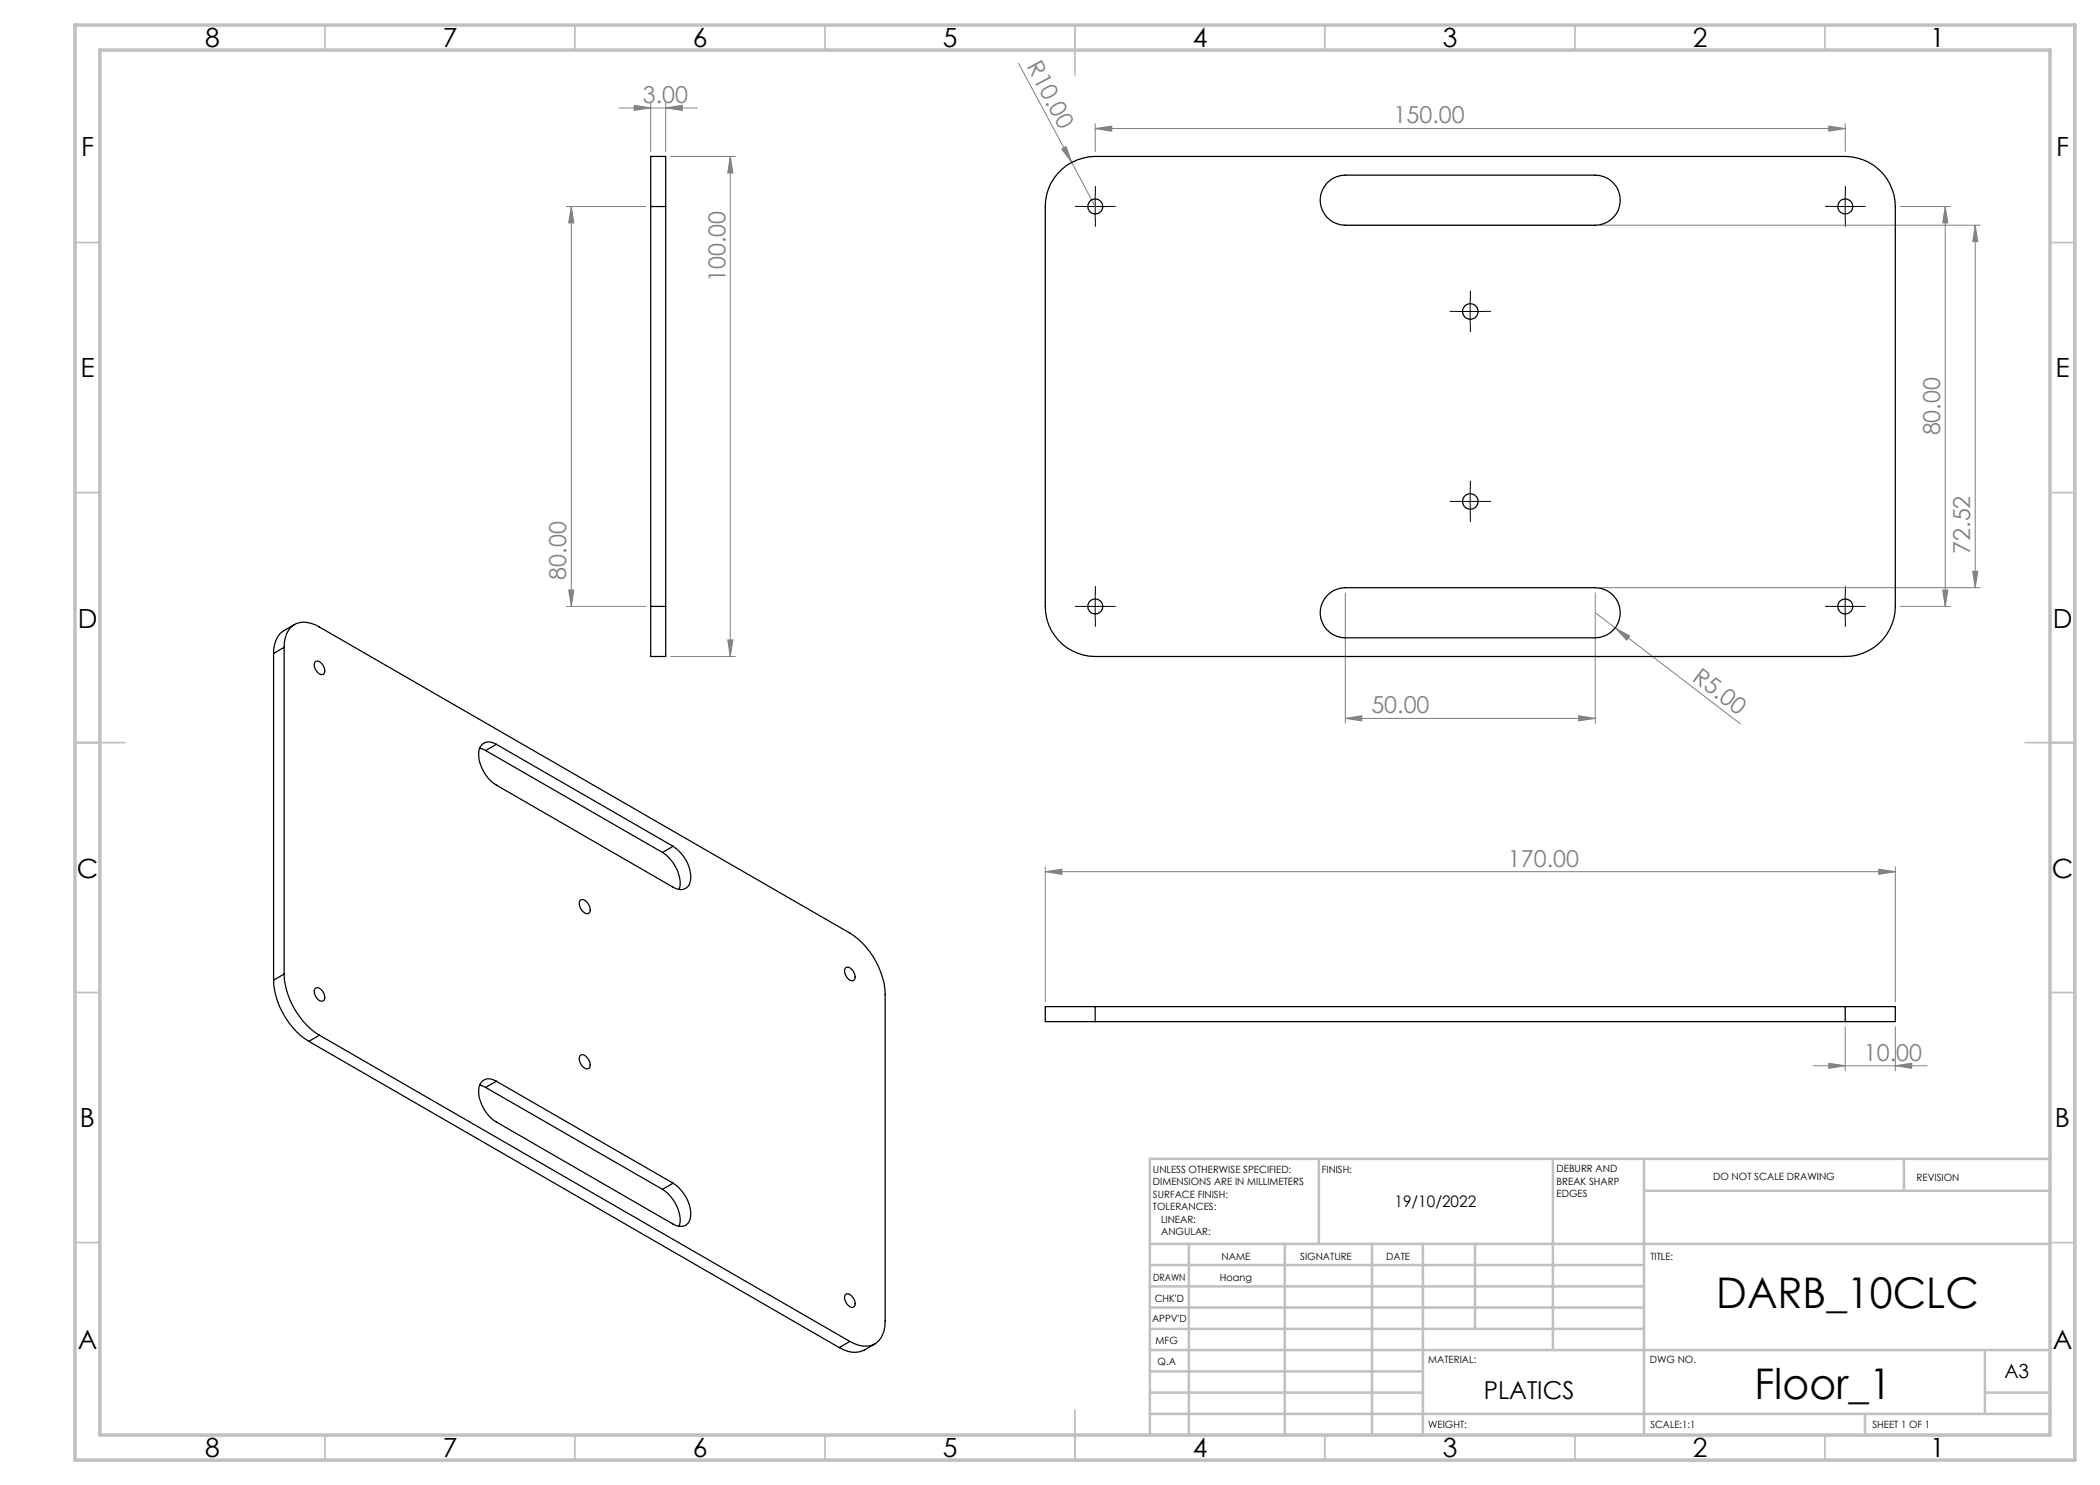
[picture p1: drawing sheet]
<svg xmlns="http://www.w3.org/2000/svg" width="420mm" height="297mm" viewBox="0 0 420 297" stroke-linecap="round" stroke-linejoin="round" font-family="sans-serif">
<g fill="none" stroke="#808080" stroke-width=".2">
<path d="M203.7 12.6l15.3 28.7M123.8 21.6h15.7M126.9 21.1l3.2 .5-3.2 .5zM130.1 20.6v9.7M133.1 21.6l3.4-.5v1zM133.1 20.6v9.7M134.2 31.3h12.9M146 31.3v100M146.1 31.3l.5 3.3h-1zM212.3 29.8l.9-.5 1.1 3.2zM219 25.7l3.4-.5v1zM219 24.7v5.6"/>
<path d="M219 25.7h150M365.8 25.2l3.2 .5-3.2 .5zM369 24.7v5.6M113.2 41.3h16M114.3 41.3l.5 3.3h-1.1zM114.3 41.3v80M320 45h76.1M380 41.3h10.1M389 41.3l.6 3.3h-1.1zM389 41.3v80M395 45v72.5M395 45l.6 3.3h-1.1z"/>
<path d="M113.7 118h1.1l-.5 3.3zM269.1 118.6v26.1M319.1 118.6v26.1M320 117.5h76.1M388.5 118h1.1l-.6 3.3zM394.5 114.3h1.1l-.6 3.2zM113.2 121.3h16M134.2 131.3h12.9M145.6 128h1l-.5 3.3zM319.1 122.6l3.9 3M323 125.6l3 1.6-.7 .8zM323 125.6l25.1 19.2"/>
<path d="M380 121.3h10.1M269.1 143.7l3.2-.5v1zM269.1 143.7h50M315.7 143.2l3.4 .5-3.4 .5zM209.1 174.3l3.3-.5v1.1zM209.1 173.4v26.9M209.1 174.3h170M375.7 173.8l3.4 .5-3.4 .6zM379.1 173.4v26.9M362.7 213.1h22.7M365.8 212.7l3.2 .4-3.2 .6zM369 205.3v8.9"/>
<path d="M379.1 213.1l3.2-.4v1zM379.1 205.3v8.9"/>
</g>
<g fill="none" stroke="#000" stroke-width=".2" stroke-dasharray="15.2 1.3 1.3 1.3">
<path d="M219.1 38.8v-1.5M369.1 38.8v-1.5M216.6 41.3h-1.5M219.1 43.8v1.5M221.6 41.3h1.5M294.1 59.8v-1.6M366.6 41.3h-1.5M369.1 43.8v1.5M371.6 41.3h1.5M291.6 62.3h-1.6M294.1 64.8v1.5M296.6 62.3h1.5"/>
<path d="M294.1 97.8v-1.6M219.1 118.8v-1.5M291.6 100.3h-1.6M294.1 102.8v1.5M296.6 100.3h1.5M369.1 118.8v-1.5M216.6 121.3h-1.5M219.1 123.8v1.5M221.6 121.3h1.5M366.6 121.3h-1.5M369.1 123.8v1.5M371.6 121.3h1.5"/>
</g>
<path d="M219 38.8v5M369 38.8v5M216.6 41.3h4.9M294 59.8v5M366.5 41.3h5M291.5 62.3h5M294 97.8v5M219 118.8v5M291.5 100.3h5M369 118.8v5M216.6 121.3h4.9M366.5 121.3h5" fill="none" stroke="#000" stroke-width=".2"/>
<g fill="none" stroke="#c0c0c0" stroke-width=".35">
<path d="M65 5v5M115 5v5M165 5v5M215 5v10M265 5v5M315 5v5M365 5v5M15 48.5h5M410 48.5h5M15 98.5h5M410 98.5h5M15 148.5h10"/>
<path d="M405 148.5h10M15 198.5h5M410 198.5h5M15 248.5h5M410 248.5h5M65 287v5M115 287v5M165 287v5M215 282v10M265 287v5M315 287v5M365 287v5"/>
</g>
<g fill="none" stroke="#c0c0c0" stroke-width=".5">
<path d="M263.8 231.8v17M310.6 231.8v38.2M328.8 231.8v55.2M328.8 238.2h81.2M380.8 231.8v6.4M410 231.8h-180v55.2M230 248.8h180M230 257.3h98.8M230 253h98.8M237.8 248.8v38.2M257 248.8v38.2M274.4 248.8v38.2"/>
<path d="M284.6 248.8v38.2M295 248.8v17M230 265.8h98.8M230 261.5h98.8M230 278.5h54.6M230 274.3h54.6M230 270h180M397 278.5h13M397 270v12.8M230 282.8h180M373 282.8v4.2"/>
</g>
<path d="M15 5h400v287h-400zM20 10h390v277h-390z" fill="none" stroke="#c0c0c0" stroke-width=".7"/>
<g fill="#808080">
<path d="M212.3 29.8l.9-.5 1.1 3.2z"/>
<path d="M323 125.6l3 1.6-.7 .8z"/>
<path d="M365.8 25.2l3.2 .5-3.2 .5zM219 25.7l3.4-.5v1zM133.1 21.6l3.4-.5v1zM126.9 21.1l3.2 .5-3.2 .5z"/>
<path d="M209.1 174.3l3.3-.5v1.1zM375.7 173.8l3.4 .5-3.4 .6zM365.8 212.7l3.2 .4-3.2 .6zM379.1 213.1l3.2-.4v1z"/>
<path d="M315.7 143.2l3.4 .5-3.4 .5zM269.1 143.7l3.2-.5v1z"/>
<path d="M388.5 118h1.1l-.6 3.3zM389 41.3l.6 3.3h-1.1z"/>
<path d="M395 45l.6 3.3h-1.1zM394.5 114.3h1.1l-.6 3.2zM146.1 31.3l.5 3.3h-1zM145.6 128h1l-.5 3.3zM114.3 41.3l.5 3.3h-1.1zM113.7 118h1.1l-.5 3.3z"/>
</g>
<g fill="none" stroke="#000" stroke-width=".25">
<path d="M211.6 34.7a10.2 10.2 0 0 1 7.4-3.4h150a10.1 10.1 0 0 1 10.1 10v80a10 10 0 0 1-10.1 10h-150a10 10 0 0 1-9.9-10v-80a9.8 9.8 0 0 1 2.5-6.6zM265.4 36.7a5 5 0 0 1 3.7-1.7h50a5 5 0 0 1 4.9 5 5 5 0 0 1-4.9 5h-50a5 5 0 0 1-4.6-2.9 5 5 0 0 1 .9-5.4zM130.1 41.3v-10h3v10M130.1 41.3h3M130.1 41.3v80M133.1 41.3v80M265.4 119.2a5 5 0 0 1 3.7-1.7h50a5 5 0 0 1 4.9 5.1 5 5 0 0 1-4.9 5h-50a5 5 0 0 1-4.6-3 5 5 0 0 1 .9-5.4zM54.7 130.7v65.3M56.8 129.5a5 5 0 0 1 2.4-4.8 5.3 5.3 0 0 1 4.7 .7l106.1 61.2a15.5 15.5 0 0 1 7 12.3v65.3a4.5 4.5 0 0 1-3 5 5.6 5.6 0 0 1-4-.9M56.8 129.5v65.3M56.8 129.5l-2.1 1.2M58.9 124.9a6.2 6.2 0 0 0-3.7 3.2l-.4 1.6-.1 1"/>
<path d="M63 132.4a1.27 1.27 0 0 1 1.8 .9 1.16 1.16 0 0 1-.3 1.6 1.85 1.85 0 0 1-1.5-2.5zM130.1 121.3v10h3v-10M130.1 121.3h3M95.9 149.6l1.2 .5M97.1 150.1l35.4 20.4M99.3 148.9a2.12 2.12 0 0 0-2.4-.4 2.12 2.12 0 0 0-1.2 2.1 7.7 7.7 0 0 0 3.6 6.4l35.3 20.4a2.13 2.13 0 0 0 2.4 .4 2.13 2.13 0 0 0 1.1-2.1 7.7 7.7 0 0 0-3.5-6.4M99.3 148.9l35.3 20.4M99.3 148.9l-2.2 1.2M116.1 180a1.84 1.84 0 0 1 1.9 2 .72 .72 0 0 1-.4 .8 .72 .72 0 0 1-.9-.4l-.6-.7a1.46 1.46 0 0 1 0-1.7zM132.5 170.5a7.6 7.6 0 0 1 3.4 7l-.1 .4M134.6 169.3l-2.1 1.2M54.7 196a15.6 15.6 0 0 0 7.1 12.3"/>
<path d="M56.8 194.8a15.5 15.5 0 0 0 7.1 12.2M56.8 194.8l-2.1 1.2M63 197.7a1.33 1.33 0 0 1 1.8 1 1.17 1.17 0 0 1-.3 1.5 1.87 1.87 0 0 1-1.5-2.5zM169.1 193.6a1.29 1.29 0 0 1 1.7 1 1.16 1.16 0 0 1-.2 1.5 1.83 1.83 0 0 1-1.5-2.5zM61.8 208.3l106.1 61.2M63.9 207l106.1 61.3M63.9 207l-2.1 1.3M95.9 217l1.2 .5M97.1 217.5l35.4 20.4M99.3 216.2a2.12 2.12 0 0 0-2.4-.3 2.12 2.12 0 0 0-1.2 2 7.7 7.7 0 0 0 3.6 6.5l35.3 20.4a2.13 2.13 0 0 0 2.4 .3 2.13 2.13 0 0 0 1.1-2 7.7 7.7 0 0 0-3.5-6.5M99.3 216.2l35.3 20.4M99.3 216.2l-2.2 1.3"/>
<path d="M116.1 211a1.5 1.5 0 0 1 1.8 1.2 1.21 1.21 0 0 1-.3 1.5 1.92 1.92 0 0 1-1.6-2.5zM219 201.3h-9.9v3h9.9M219 201.3v3M219 201.3h150M219 204.3h150M369 201.3h10.1v3h-10.1M369 201.3v3M132.5 237.9a7.6 7.6 0 0 1 3.4 7l-.1 .4M134.6 236.6l-2.1 1.3M169.1 258.9a1.29 1.29 0 0 1 1.7 1 1.16 1.16 0 0 1-.2 1.6 1.86 1.86 0 0 1-1.5-2.6zM170 268.3l-2.1 1.2M175 268.8a6.5 6.5 0 0 1-4.6 1.6l-.9-.1-1.6-.8"/>
<circle cx="219.1" cy="41.3" r="1.51"/>
<circle cx="369.1" cy="41.3" r="1.51"/>
<circle cx="294.1" cy="62.3" r="1.56"/>
<circle cx="294.1" cy="100.3" r="1.56"/>
<circle cx="219.1" cy="121.3" r="1.51"/>
<circle cx="369.1" cy="121.3" r="1.51"/>
</g>
<g font-size="8.5">
<text x="343.3" y="261.6">DARB_10CLC</text>
<text x="350.9" y="279.7">Floor_1</text>
</g>
<g font-size="5.3">
<text x="41" y="9.5">8</text>
<text x="88.5" y="9.5">7</text>
<text x="138.5" y="9.5">6</text>
<text x="188.5" y="9.5">5</text>
<text x="238.5" y="9.5">4</text>
<text x="288.5" y="9.5">3</text>
<text x="338.5" y="9.5">2</text>
<text x="386" y="9.5">1</text>
<text x="16.2" y="31.3">F</text>
<text x="411.2" y="31.3">F</text>
<text x="16.1" y="75.5">E</text>
<text x="411.1" y="75.5">E</text>
<text x="15.5" y="125.5">D</text>
<text x="410.5" y="125.5">D</text>
<text x="15.4" y="175.5">C</text>
<text x="410.4" y="175.5">C</text>
<text x="16" y="225.5">B</text>
<text x="411" y="225.5">B</text>
<text x="15.5" y="269.8">A</text>
<text x="410.5" y="269.8">A</text>
<text x="41" y="291.5">8</text>
<text x="88.5" y="291.5">7</text>
<text x="138.5" y="291.5">6</text>
<text x="188.5" y="291.5">5</text>
<text x="238.5" y="291.5">4</text>
<text x="288.5" y="291.5">3</text>
<text x="338.5" y="291.5">2</text>
<text x="386" y="291.5">1</text>
</g>
<text font-size="4.9" x="296.7" y="279.8">PLATICS</text>
<g font-size="4.7" fill="#808080">
<text x="205.2" y="13.3" transform="rotate(62 205.2 13.3)">R10.00</text>
<text x="128.6" y="20.5">3.00</text>
<text x="278.7" y="24.7">150.00</text>
<text x="145.1" y="56.4" transform="rotate(-90 145.1 56.4)">100.00</text>
<text x="388.1" y="87.1" transform="rotate(-90 388.1 87.1)">80.00</text>
<text x="394.1" y="110.8" transform="rotate(-90 394.1 110.8)">72.52</text>
<text x="113.3" y="115.9" transform="rotate(-90 113.3 115.9)">80.00</text>
<text x="338.3" y="135.9" transform="rotate(37 338.3 135.9)">R5.00</text>
<text x="274.3" y="142.6">50.00</text>
<text x="301.6" y="173.3">170.00</text>
<text x="372.8" y="212.1">10.00</text>
</g>
<text font-size="3.9" x="400.9" y="275.5">A3</text>
<text font-size="3.2" x="278.9" y="241.4">19/10/2022</text>
<g font-size="2">
<text x="230.6" y="234.6">UNLESS OTHERWISE SPECIFIED:</text>
<text x="230.6" y="237.1">DIMENSIONS ARE IN MILLIMETERS</text>
<text x="230.6" y="239.6">SURFACE FINISH:</text>
<text x="264.4" y="234.6">FINISH:</text>
<text x="311.3" y="234.5">DEBURR AND</text>
<text x="311.3" y="237">BREAK SHARP</text>
<text x="311.3" y="239.5">EDGES</text>
<text x="342.6" y="236">DO NOT SCALE DRAWING</text>
<text x="383.3" y="236.2">REVISION</text>
<text x="230.6" y="242.1">TOLERANCES:</text>
<text x="232.2" y="244.6">LINEAR:</text>
<text x="232.2" y="247.1">ANGULAR:</text>
<text x="244.3" y="252">NAME</text>
<text x="260" y="251.9">SIGNATURE</text>
<text x="277.2" y="251.9">DATE</text>
<text x="330.1" y="251.9">TITLE:</text>
<text x="230.6" y="256.1">DRAWN</text>
<text x="244" y="256.1">Hoang</text>
<text x="230.9" y="260.3">CHK'D</text>
<text x="230.4" y="264.4">APPV'D</text>
<text x="231.1" y="268.8">MFG</text>
<text x="231.5" y="273">Q.A</text>
<text x="285.6" y="272.5">MATERIAL:</text>
<text x="330" y="272.5">DWG NO.</text>
<text x="285.6" y="285.5">WEIGHT:</text>
<text x="330.1" y="285.6">SCALE:1:1</text>
<text x="374.5" y="285.6">SHEET 1 OF 1</text>
</g>
</svg>
